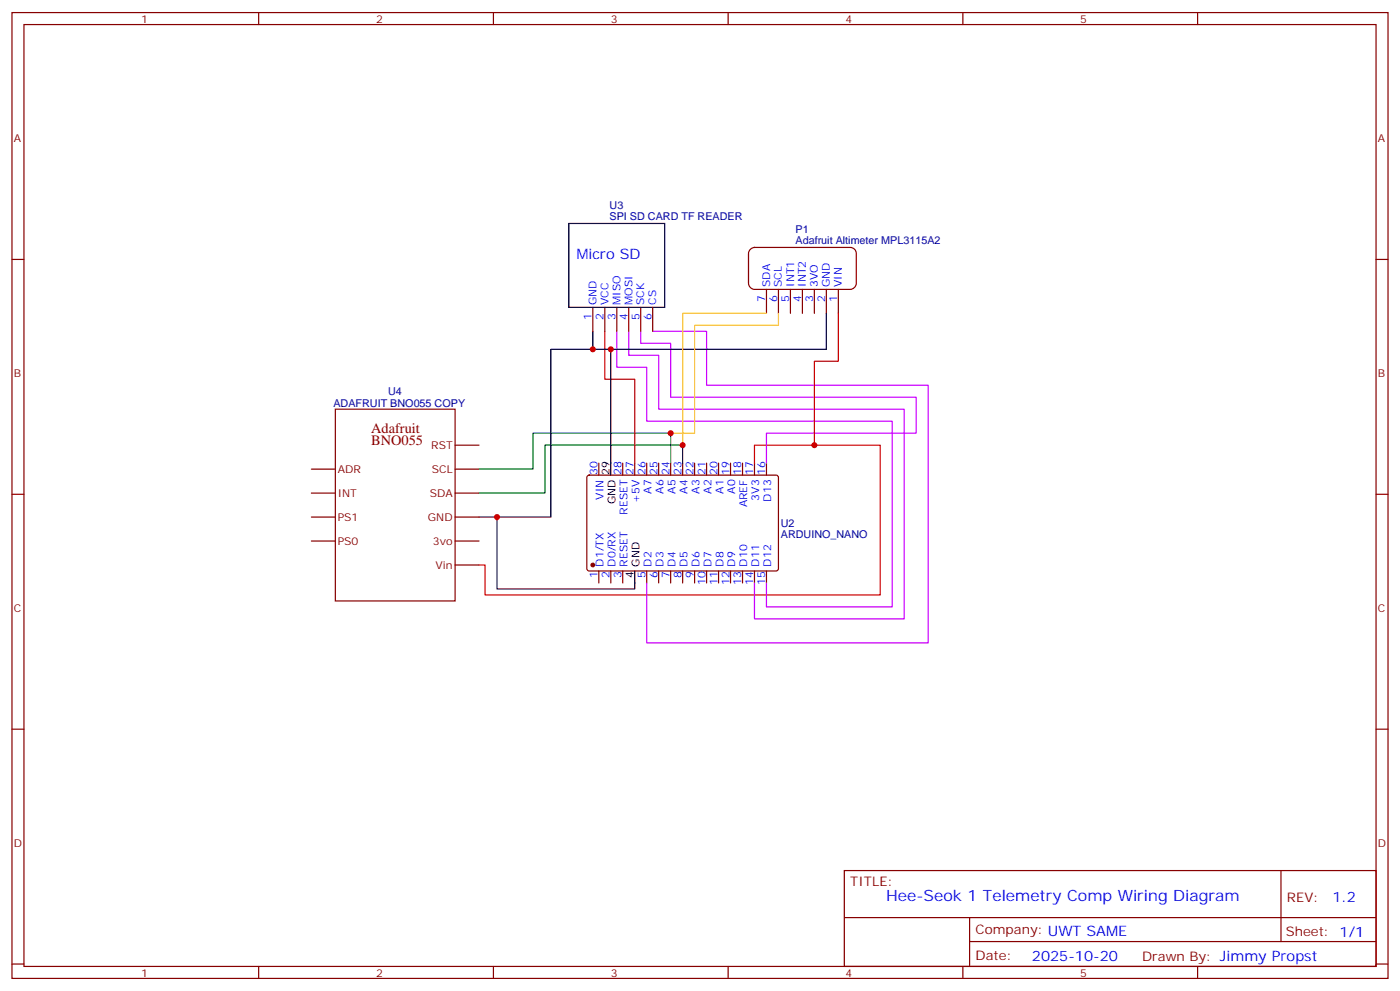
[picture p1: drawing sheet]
<svg xmlns="http://www.w3.org/2000/svg" width="412mm" height="292mm" viewBox="0 0 412 292" stroke-linecap="round" stroke-linejoin="round" font-family="sans-serif">
<g fill="none" stroke="#870000" stroke-width=".35">
<path d="M3.5 3.7h405.4v284.3h-405.4zM7.1 7.2h398.2v277.3h-398.2zM76.2 3.7v3.5M145.3 3.7v3.5M214.5 3.7v3.5M283.6 3.7v3.5M352.8 3.7v3.5M3.5 76.4h3.6M221.1 73.4l1.1-.6h28.3a1.76 1.76 0 0 1 1.7 1.8v8.8a1.89 1.89 0 0 1-1.7 1.8h-28.3a1.89 1.89 0 0 1-1.7-1.8v-8.8zM405.3 76.4h3.6M174.6 90.5v7M178.2 90.5v7"/>
<path d="M181.7 90.5v7M185.2 90.5v7M188.7 90.5v7M192.3 90.5v7M225.8 85.2v7.1M229.3 85.2v7.1M232.8 85.2v7.1M236.4 85.2v7.1M239.9 85.2v7.1M243.4 85.2v7.1M246.9 85.2v7.1M91.7 138.1h7.1"/>
<path d="M98.8 120.5h35.3v56.4h-35.3zM134.1 138.1h7M134.1 131.1h7M176.4 136.3v3.6M183.4 136.3v3.6M187 136.3v3.6M190.5 136.3v3.6M194 136.3v3.6M197.6 136.3v3.6M201.1 136.3v3.6M204.6 136.3v3.6M208.1 136.3v3.6"/>
<path d="M211.7 136.3v3.6M215.2 136.3v3.6M218.7 136.3v3.6M222.2 136.3v3.6M225.8 136.3v3.6M3.5 145.5h3.6M91.7 145.2h7.1M91.7 152.2h7.1M91.7 159.3h7.1M134.1 145.2h7M134.1 152.2h7M134.1 159.3h7"/>
<path d="M173.1 140.1l.5-.2h55.3l.4 .7-.1 27.1-.6 .4-55.3-.1-.4-.6v-26.8zM405.3 145.5h3.6M134.1 166.3h7M176.4 168.1v3.5M179.9 168.1v3.5M183.4 168.1v3.5M190.5 168.1v3.5M194 168.1v3.5M197.6 168.1v3.5M201.1 168.1v3.5M204.6 168.1v3.5M208.1 168.1v3.5"/>
<path d="M211.7 168.1v3.5M215.2 168.1v3.5M218.7 168.1v3.5M222.2 168.1v3.5M225.8 168.1v3.5M3.5 214.7h3.6M405.3 214.7h3.6M248.7 256.3h156.6v28.2h-156.6zM377.3 256.3v20.9M248.7 270.1h156.5M285.6 277.2h119.6M285.6 270.1v14.2"/>
<path d="M3.5 283.8h3.6M76.2 284.5v3.5M145.3 284.5v3.5M214.5 284.5v3.5M283.6 284.5v3.5M352.8 284.5v3.5M405.3 283.8h3.6"/>
</g>
<circle cx="174.6" cy="166.3" r=".53" fill="#870000" stroke="#870000" stroke-width=".35"/>
<path d="M167.6 65.8h28.2v24.7h-28.2zM174.6 97.5v5.3h-12.3v49.4h-15.9M243.4 92.3v10.5h-68.8M179.9 102.8v37.1M141.1 152.2h5.3v21.2h40.6v-5.3" fill="none" stroke="#000" stroke-width=".35"/>
<path d="M178.2 97.5v14.2h8.8v24.6M246.9 92.3v14.1h-7v24.7M222.2 136.3v-5.2h37.1v44.1h-116.4v-8.9h-1.8" fill="none" stroke="#c00" stroke-width=".35"/>
<path d="M197.6 136.3v-8.8h-40.6v10.6h-15.9M201.1 136.3v-5.2h-40.6v14.1h-19.4" fill="none" stroke="#008700" stroke-width=".35"/>
<path d="M181.7 97.5v10.6h8.8v15.9h72.3v54.7h-37v-7.1M185.2 97.5v7.1h8.8v15.9h72.3v61.7h-44.1v-10.6M188.7 97.5v3.6h8.9v15.8h72.3v10.6h-44.1v8.8M192.3 97.5h15.8v15.9h65.3v75.9h-82.9v-17.7" fill="none" stroke="#c0f" stroke-width=".35"/>
<path d="M225.8 92.3h-24.7v38.8M229.3 92.3v3.5h-24.7v31.7h-7" fill="none" stroke="#fc0" stroke-width=".35"/>
<g fill="#c00">
<circle cx="146.4" cy="152.2" r=".88"/>
<circle cx="174.6" cy="102.8" r=".88"/>
<circle cx="239.9" cy="131.1" r=".88"/>
<circle cx="201.1" cy="131.1" r=".88"/>
<circle cx="179.9" cy="102.8" r=".88"/>
<circle cx="197.6" cy="127.5" r=".88"/>
</g>
<text font-size="4.6" fill="#00f" x="261.1" y="265.1">Hee-Seok 1 Telemetry Comp Wiring Diagram</text>
<g font-size="4.2" fill="#00f">
<text x="169.8" y="76.2">Micro SD</text>
<text x="392.5" y="265.6">1.2</text>
<text x="304" y="282.9">2025-10-20</text>
</g>
<g font-size="4.2" fill="#800">
<text x="109.4" y="131.1">BNO055</text>
<text x="109.4" y="127.5">Adafruit</text>
</g>
<g font-size="3.9" fill="#800">
<text x="250.5" y="260.9">TITLE:</text>
<text x="379.1" y="265.6">REV:</text>
<text x="287.4" y="275.1">Company: UWT SAME</text>
<text x="378.7" y="275.7">Sheet: 1/1</text>
<text x="287.4" y="282.8">Date:</text>
<text x="336.4" y="282.8">Drawn By: Jimmy Propst</text>
</g>
<g font-size="3.2" fill="#800">
<text x="41.6" y="6.7">1</text>
<text x="110.8" y="6.7">2</text>
<text x="179.9" y="6.7">3</text>
<text x="249.1" y="6.7">4</text>
<text x="318.2" y="6.7">5</text>
<text x="4.1" y="41.8">A</text>
<text x="405.9" y="41.8">A</text>
<text x="4.1" y="110.9">B</text>
<text x="405.9" y="110.9">B</text>
<text x="127" y="132.1">RST</text>
<text x="99.5" y="139.2">ADR</text>
<text x="127.2" y="139.2">SCL</text>
<text x="99.5" y="146.2">INT</text>
<text x="126.6" y="146.2">SDA</text>
<text x="99.5" y="153.3">PS1</text>
<text x="126.1" y="153.3">GND</text>
<text x="99.5" y="160.3">PS0</text>
<text x="127.5" y="160.3">3vo</text>
<text x="128.3" y="167.4">Vin</text>
<text x="4.1" y="180.1">C</text>
<text x="405.9" y="180.1">C</text>
<text x="4.1" y="249.2">D</text>
<text x="405.9" y="249.2">D</text>
<text x="41.6" y="287.5">1</text>
<text x="110.8" y="287.5">2</text>
<text x="179.9" y="287.5">3</text>
<text x="249.1" y="287.5">4</text>
<text x="318.2" y="287.5">5</text>
</g>
<g font-size="3.2" fill="#000080">
<text x="179.6" y="64.7">SPI SD CARD TF READER</text>
<text x="179.6" y="61.5">U3</text>
<text x="234.3" y="71.8">Adafruit Altimeter MPL3115A2</text>
<text x="234.3" y="68.6">P1</text>
<text x="98.2" y="119.8">ADAFRUIT BNO055 COPY</text>
<text x="114.3" y="116.2">U4</text>
<text x="230" y="155.2">U2</text>
<text x="230" y="158.3">ARDUINO_NANO</text>
</g>
<g font-size="3.2" fill="#00f">
<text x="175.7" y="89.8" transform="rotate(-90 175.7 89.8)">GND</text>
<text x="179.2" y="89.8" transform="rotate(-90 179.2 89.8)">VCC</text>
<text x="182.7" y="89.8" transform="rotate(-90 182.7 89.8)">MISO</text>
<text x="186.3" y="89.8" transform="rotate(-90 186.3 89.8)">MOSI</text>
<text x="189.8" y="89.8" transform="rotate(-90 189.8 89.8)">SCK</text>
<text x="193.3" y="89.8" transform="rotate(-90 193.3 89.8)">CS</text>
<text x="225.4" y="89" transform="rotate(-90 225.4 89)">7</text>
<text x="226.8" y="84.5" transform="rotate(-90 226.8 84.5)">SDA</text>
<text x="228.9" y="89" transform="rotate(-90 228.9 89)">6</text>
<text x="230.4" y="84.5" transform="rotate(-90 230.4 84.5)">SCL</text>
<text x="232.5" y="89" transform="rotate(-90 232.5 89)">5</text>
<text x="233.9" y="84.5" transform="rotate(-90 233.9 84.5)">INT1</text>
<text x="236" y="89" transform="rotate(-90 236 89)">4</text>
<text x="237.4" y="84.5" transform="rotate(-90 237.4 84.5)">INT2</text>
<text x="239.5" y="89" transform="rotate(-90 239.5 89)">3</text>
<text x="240.9" y="84.5" transform="rotate(-90 240.9 84.5)">3VO</text>
<text x="243.1" y="89" transform="rotate(-90 243.1 89)">2</text>
<text x="244.5" y="84.5" transform="rotate(-90 244.5 84.5)">GND</text>
<text x="246.6" y="89" transform="rotate(-90 246.6 89)">1</text>
<text x="248" y="84.5" transform="rotate(-90 248 84.5)">VIN</text>
<text x="174.3" y="94.3" transform="rotate(-90 174.3 94.3)">1</text>
<text x="177.8" y="94.3" transform="rotate(-90 177.8 94.3)">2</text>
<text x="181.3" y="94.3" transform="rotate(-90 181.3 94.3)">3</text>
<text x="184.9" y="94.3" transform="rotate(-90 184.9 94.3)">4</text>
<text x="188.4" y="94.3" transform="rotate(-90 188.4 94.3)">5</text>
<text x="191.9" y="94.3" transform="rotate(-90 191.9 94.3)">6</text>
<text x="176" y="139.7" transform="rotate(-90 176 139.7)">30</text>
<text x="183.1" y="139.7" transform="rotate(-90 183.1 139.7)">28</text>
<text x="186.6" y="139.7" transform="rotate(-90 186.6 139.7)">27</text>
<text x="190.1" y="139.7" transform="rotate(-90 190.1 139.7)">26</text>
<text x="193.7" y="139.7" transform="rotate(-90 193.7 139.7)">25</text>
<text x="197.2" y="139.7" transform="rotate(-90 197.2 139.7)">24</text>
<text x="200.7" y="139.7" transform="rotate(-90 200.7 139.7)">23</text>
<text x="204.3" y="139.7" transform="rotate(-90 204.3 139.7)">22</text>
<text x="207.8" y="139.7" transform="rotate(-90 207.8 139.7)">21</text>
<text x="211.3" y="139.7" transform="rotate(-90 211.3 139.7)">20</text>
<text x="214.8" y="139.7" transform="rotate(-90 214.8 139.7)">19</text>
<text x="218.4" y="139.7" transform="rotate(-90 218.4 139.7)">18</text>
<text x="221.9" y="139.7" transform="rotate(-90 221.9 139.7)">17</text>
<text x="225.4" y="139.7" transform="rotate(-90 225.4 139.7)">16</text>
<text x="177.8" y="147.1" transform="rotate(-90 177.8 147.1)">VIN</text>
<text x="188.4" y="148" transform="rotate(-90 188.4 148)">+5V</text>
<text x="191.9" y="145.4" transform="rotate(-90 191.9 145.4)">A7</text>
<text x="195.4" y="145.4" transform="rotate(-90 195.4 145.4)">A6</text>
<text x="199" y="145.4" transform="rotate(-90 199 145.4)">A5</text>
<text x="202.5" y="145.4" transform="rotate(-90 202.5 145.4)">A4</text>
<text x="206" y="145.4" transform="rotate(-90 206 145.4)">A3</text>
<text x="209.5" y="145.4" transform="rotate(-90 209.5 145.4)">A2</text>
<text x="213.1" y="145.4" transform="rotate(-90 213.1 145.4)">A1</text>
<text x="216.6" y="145.4" transform="rotate(-90 216.6 145.4)">A0</text>
<text x="220.1" y="149.4" transform="rotate(-90 220.1 149.4)">AREF</text>
<text x="223.7" y="147.4" transform="rotate(-90 223.7 147.4)">3V3</text>
<text x="227.2" y="147.7" transform="rotate(-90 227.2 147.7)">D13</text>
<text x="184.9" y="151.5" transform="rotate(-90 184.9 151.5)">RESET</text>
<text x="177.8" y="166.8" transform="rotate(-90 177.8 166.8)">D1/TX</text>
<text x="181.3" y="166.8" transform="rotate(-90 181.3 166.8)">D0/RX</text>
<text x="184.9" y="166.8" transform="rotate(-90 184.9 166.8)">RESET</text>
<text x="191.9" y="166.8" transform="rotate(-90 191.9 166.8)">D2</text>
<text x="195.4" y="166.8" transform="rotate(-90 195.4 166.8)">D3</text>
<text x="199" y="166.8" transform="rotate(-90 199 166.8)">D4</text>
<text x="202.5" y="166.8" transform="rotate(-90 202.5 166.8)">D5</text>
<text x="206" y="166.8" transform="rotate(-90 206 166.8)">D6</text>
<text x="209.5" y="166.8" transform="rotate(-90 209.5 166.8)">D7</text>
<text x="213.1" y="166.8" transform="rotate(-90 213.1 166.8)">D8</text>
<text x="216.6" y="166.8" transform="rotate(-90 216.6 166.8)">D9</text>
<text x="220.1" y="166.8" transform="rotate(-90 220.1 166.8)">D10</text>
<text x="223.7" y="166.8" transform="rotate(-90 223.7 166.8)">D11</text>
<text x="227.2" y="166.8" transform="rotate(-90 227.2 166.8)">D12</text>
<text x="176" y="170.3" transform="rotate(-90 176 170.3)">1</text>
<text x="179.6" y="170.3" transform="rotate(-90 179.6 170.3)">2</text>
<text x="183.1" y="170.3" transform="rotate(-90 183.1 170.3)">3</text>
<text x="190.1" y="170.3" transform="rotate(-90 190.1 170.3)">5</text>
<text x="193.7" y="170.3" transform="rotate(-90 193.7 170.3)">6</text>
<text x="197.2" y="170.3" transform="rotate(-90 197.2 170.3)">7</text>
<text x="200.7" y="170.3" transform="rotate(-90 200.7 170.3)">8</text>
<text x="204.3" y="170.3" transform="rotate(-90 204.3 170.3)">9</text>
<text x="207.8" y="172.3" transform="rotate(-90 207.8 172.3)">10</text>
<text x="211.3" y="172.3" transform="rotate(-90 211.3 172.3)">11</text>
<text x="214.8" y="172.3" transform="rotate(-90 214.8 172.3)">12</text>
<text x="218.4" y="172.3" transform="rotate(-90 218.4 172.3)">13</text>
<text x="221.9" y="172.3" transform="rotate(-90 221.9 172.3)">14</text>
<text x="225.4" y="172.3" transform="rotate(-90 225.4 172.3)">15</text>
</g>
<g font-size="3.2">
<text x="179.6" y="139.7" transform="rotate(-90 179.6 139.7)">29</text>
<text x="181.3" y="148.5" transform="rotate(-90 181.3 148.5)">GND</text>
<text x="188.4" y="166.8" transform="rotate(-90 188.4 166.8)">GND</text>
<text x="186.6" y="170.3" transform="rotate(-90 186.6 170.3)">4</text>
</g>
</svg>
